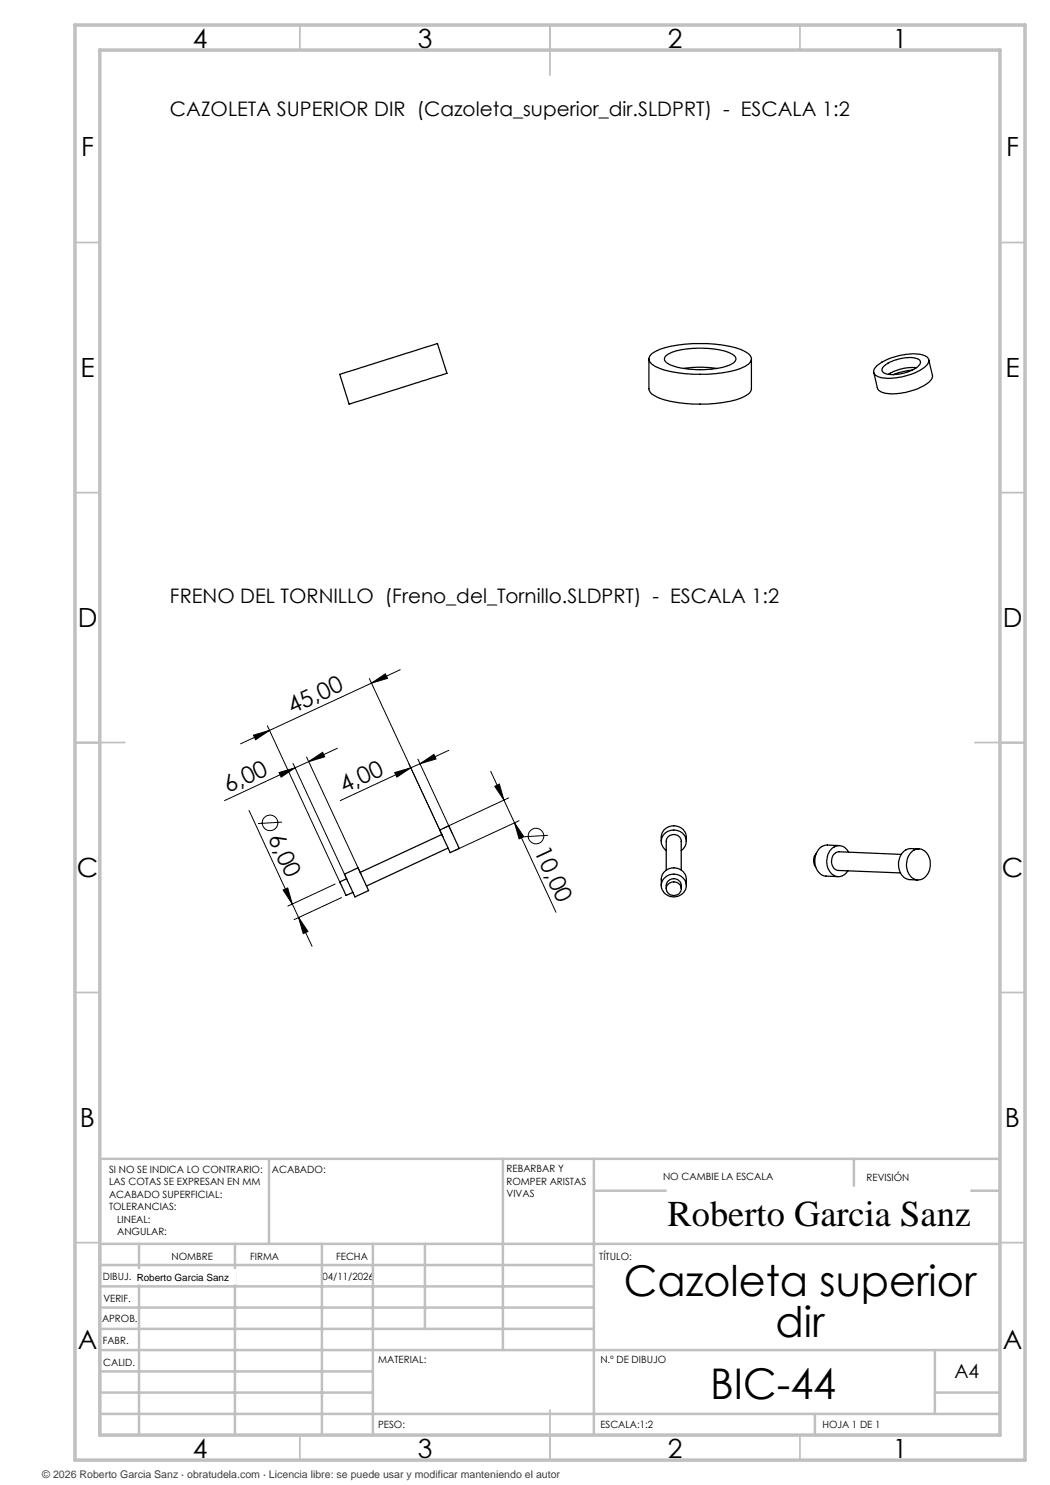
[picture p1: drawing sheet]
<svg xmlns="http://www.w3.org/2000/svg" width="210mm" height="297mm" viewBox="0 0 210 297" stroke-linecap="round" stroke-linejoin="round" font-family="sans-serif">
<g fill="none" stroke="#000" stroke-width=".2">
<path d="M73.9 135.7l14.7 31.7M74.3 136.6l-26.2 12.2M74.3 136.6l2.8-1.8 .4 .9zM80 133.9l-5.7 2.7M50.7 147l3.2-.9-2.8 1.9zM53.5 145.2l14.7 31.6M55.8 154.5l3.2-.9-2.8 1.8zM58.6 152.7l10.9 23.5M59 153.6l-14.1 6.5M61.3 151.4l10.9 23.5M61.7 152.3l2.8-1.8 .4 .9zM61.7 152.3l-2.7 1.3"/>
<path d="M67.5 149.6l-5.8 2.7M79 154.5l3.2-.9-2.8 1.8zM82.2 153.6l-14.1 6.5M83.6 151.8l6.8 14.7M84 152.7l2.8-1.8 .4 .9zM84 152.7l-1.8 .9M89.7 150.1l-5.7 2.6M98.1 154.3l2.7 5.7M99 157.3l.9-.5 .9 3.2zM101.7 159.6l-12.9 6M49.8 162.1l8.7 18.7M56.4 164.4l-4.8 .3"/>
<path d="M56.6 178l.9-.4 1 3.2zM67 176.8l-9.4 4.4M68.3 179.5l-9.5 4.4M100.8 160l10.4 22.5M102.9 164.6l1.9 2.8-1 .4zM103.8 164.1l-12.9 6M109.6 167.1l-4.8 .3M58.5 180.8l1.2 2.7M59.7 183.5l1.9 2.8-1 .4zM59.7 183.5l2.7 5.8"/>
<circle cx="54" cy="164.6" r="1.56"/>
<circle cx="107.2" cy="167.2" r="1.55"/>
</g>
<g fill="none" stroke="#c0c0c0" stroke-width=".35">
<path d="M60 5v5M110 5v10M160 5v5M15 48.5h5M200 48.5h5M15 98.5h5M200 98.5h5M15 148.5h10M195 148.5h10M15 198.5h5M200 198.5h5M15 248.5h5"/>
<path d="M200 248.5h5M60 287v5M110 282v10M160 287v5"/>
</g>
<g fill="none" stroke="#c0c0c0" stroke-width=".5">
<path d="M53.8 231.8v17M100.6 231.8v38.2M118.8 231.8v55.2M118.8 238.2h81.2M170.8 231.8v6.4M200 231.8h-180v55.2M20 248.8h180M20 257.3h98.8M20 253h98.8M27.8 248.8v38.2M47 248.8v38.2M64.4 248.8v38.2"/>
<path d="M74.6 248.8v38.2M85 248.8v17M20 265.8h98.8M20 261.5h98.8M20 278.5h54.6M20 274.3h54.6M20 270h180M187 278.5h13M187 270v12.8M20 282.8h180M163 282.8v4.2"/>
</g>
<path d="M15 5h190v287h-190zM20 10h180v277h-180z" fill="none" stroke="#c0c0c0" stroke-width=".7"/>
<g fill="#000">
<path d="M50.7 147l3.2-.9-2.8 1.9zM74.3 136.6l2.8-1.8 .4 .9z"/>
<path d="M55.8 154.5l3.2-.9-2.8 1.8zM61.7 152.3l2.8-1.8 .4 .9z"/>
<path d="M79 154.5l3.2-.9-2.8 1.8zM84 152.7l2.8-1.8 .4 .9z"/>
<path d="M102.9 164.6l1.9 2.8-1 .4zM99 157.3l.9-.5 .9 3.2z"/>
<path d="M59.7 183.5l1.9 2.8-1 .4zM56.6 178l.9-.4 1 3.2z"/>
</g>
<g fill="none" stroke="#000" stroke-width=".25">
<path d="M67.9 74.9l19.5-6.2 2 6-19.5 6.1h-.1zM129.8 71.8v6.1a4 4 0 0 0 3 2 29.1 29.1 0 0 0 15.4-.3l1.4-.7a1.53 1.53 0 0 0 .7-1.2v-5.9M130.5 70.7a17 17 0 0 1 8.1-2 23 23 0 0 1 10.4 1.6l.4 .3a1.31 1.31 0 0 1 .9 1.2 1.31 1.31 0 0 1-.9 1.2 18.6 18.6 0 0 1-9.4 1.9 18.5 18.5 0 0 1-9.5-2 1.29 1.29 0 0 1 0-2.2zM133 71.3a8.4 8.4 0 0 1 5.3-1.6 15.7 15.7 0 0 1 8.2 1.2 .96 .96 0 0 1 .7 1 .96 .96 0 0 1-.8 .8 17.8 17.8 0 0 1-10.5 .9l-2.1-.8a1.07 1.07 0 0 1-.8-1.5zM136.7 73.7a22.1 22.1 0 0 1 6.6 0M175.4 73.2l.1-.1a11.6 11.6 0 0 1 9.4-2 1.15 1.15 0 0 1 .9 1 1.15 1.15 0 0 1-.7 1.2 12 12 0 0 1-9.5 2 1.16 1.16 0 0 1-.9-1 1.16 1.16 0 0 1 .7-1.1zM176.8 73.2a7.9 7.9 0 0 1 6.8-1.4 .77 .77 0 0 1 .5 .7 .77 .77 0 0 1-.5 .8 8.1 8.1 0 0 1-6.8 1.3 .79 .79 0 0 1 0-1.4zM182.5 74l-2.5 .5-1.4 .4M183.3 73.6a9.1 9.1 0 0 0-5.6 1.3M185.7 71.9l.8 3.1a2.54 2.54 0 0 1-1.9 2.2 11.4 11.4 0 0 1-8.4 1.2l-.5-.4-.2-.4-.7-3.1M68.9 174.8l2.7-1.2 2.1 4.5-2.7 1.3zM69.3 175.8l-1.4 .6 .5 1.1 .8 1.6 1.4-.6"/>
<path d="M87.9 166l1.8-.8 2.2 4.5-1.9 .8zM88.4 166.9l-16.4 7.6M89.6 169.6l-16.3 7.6M132.3 177.1v-1.2a2.51 2.51 0 0 1 2.5-2.3 2.51 2.51 0 0 1 2.5 2.3v1.2M132.3 168.3v-.9a2.52 2.52 0 0 1 2.5-2.2 2.52 2.52 0 0 1 2.5 2.2v.9M132.7 175.8a2.5 2.5 0 0 1 3-.8 2.5 2.5 0 0 1 1.5 2.8 2.52 2.52 0 0 1-2.9 1.5 2.52 2.52 0 0 1-2-2.5zM133.2 177.7v-.6a1.5 1.5 0 0 1 1.5-1.3 1.5 1.5 0 0 1 1.5 1.3v.6M133.2 174v-5.7a1.5 1.5 0 0 1 1.5-1.4 1.5 1.5 0 0 1 1.5 1.4v5.7M133.2 170.1a2.26 2.26 0 0 1-.7-2.9 2.26 2.26 0 0 1 2.7-1.2 2.18 2.18 0 0 1 2 1.7 2.18 2.18 0 0 1-1 2.4M133.6 176.9a1.44 1.44 0 0 1 2.1-.2 1.44 1.44 0 0 1-.1 2.2 1.44 1.44 0 0 1-1.8-.1 1.44 1.44 0 0 1-.2-1.9zM163.3 170.6a2.32 2.32 0 0 0-.1 2.9M167.9 169.1l-2.4-.1a3.1 3.1 0 0 0-2.5 3.9 2.61 2.61 0 0 0 2.2 2.3l2.4 .1"/>
<path d="M169.7 170.5a2.12 2.12 0 0 0-2.1-1.4 2.12 2.12 0 0 0-1.9 1.6 3.2 3.2 0 0 0 1.8 4.6 2.27 2.27 0 0 0 2.1-1.1M180.3 170.9l-12.5-.5a1.93 1.93 0 0 0-1.5 1.8 1.93 1.93 0 0 0 1.4 1.9l12.4 .5M182.2 170.5a2.07 2.07 0 0 1 2.1-.7 2.07 2.07 0 0 1 1.5 1.6 3.4 3.4 0 0 1-1.7 4.5 2.45 2.45 0 0 1-2.8-2.5v-.8a3.2 3.2 0 0 1 .9-2.1zM183.8 169.8l-1.6-.1a3.1 3.1 0 0 0-2.4 4.2 2.38 2.38 0 0 0 2.2 2l1.6 .1"/>
</g>
<g fill="#fff" stroke="#fff" stroke-width=".35">
<path d="M27.3 254h19.7v2.7h-19.7z"/>
<path d="M133.5 237.5h60.4v9.9h-60.4z"/>
</g>
<g font-size="8.5">
<text x="124.7" y="259.3">Cazoleta superior</text>
<text x="155.1" y="267.4">dir</text>
<text x="142" y="279.7">BIC-44</text>
</g>
<text font-size="7.3" x="133.5" y="245.1">Roberto Garcia Sanz</text>
<g font-size="5.3">
<text x="38.5" y="9.5">4</text>
<text x="83.5" y="9.5">3</text>
<text x="133.6" y="9.5">2</text>
<text x="178.6" y="9.5">1</text>
<text x="16.2" y="31.2">F</text>
<text x="201.2" y="31.2">F</text>
<text x="16.1" y="75.5">E</text>
<text x="201.1" y="75.5">E</text>
<text x="15.5" y="125.5">D</text>
<text x="200.5" y="125.5">D</text>
<text x="15.4" y="175.5">C</text>
<text x="200.4" y="175.5">C</text>
<text x="16" y="225.5">B</text>
<text x="201" y="225.5">B</text>
<text x="15.5" y="269.7">A</text>
<text x="200.5" y="269.7">A</text>
<text x="38.5" y="291.5">4</text>
<text x="83.5" y="291.5">3</text>
<text x="133.6" y="291.5">2</text>
<text x="178.6" y="291.5">1</text>
</g>
<g font-size="4.7">
<text x="58.4" y="142.9" transform="rotate(-25 58.4 142.9)">45,00</text>
<text x="45.7" y="158.6" transform="rotate(-25 45.7 158.6)">6,00</text>
<text x="68.8" y="158.6" transform="rotate(-25 68.8 158.6)">4,00</text>
<text x="53.5" y="167.6" transform="rotate(65 53.5 167.6)">6,00</text>
<text x="106.7" y="170.2" transform="rotate(65 106.7 170.2)">10,00</text>
</g>
<g font-size="4">
<text x="34" y="23.1">CAZOLETA SUPERIOR DIR (Cazoleta_superior_dir.SLDPRT) - ESCALA 1:2</text>
<text x="34" y="120.6">FRENO DEL TORNILLO (Freno_del_Tornillo.SLDPRT) - ESCALA 1:2</text>
</g>
<text font-size="3.9" x="190.9" y="275.5">A4</text>
<text font-size="2.1" fill="#404040" x="8.5" y="295.6">© 2026 Roberto Garcia Sanz · obratudela.com · Licencia libre: se puede usar y modificar manteniendo el autor</text>
<g font-size="2">
<text x="21.8" y="234.6">SI NO SE INDICA LO CONTRARIO:</text>
<text x="21.8" y="237.1">LAS COTAS SE EXPRESAN EN MM</text>
<text x="21.8" y="239.6">ACABADO SUPERFICIAL:</text>
<text x="54.4" y="234.6">ACABADO:</text>
<text x="101.3" y="234.5">REBARBAR Y</text>
<text x="101.3" y="237">ROMPER ARISTAS</text>
<text x="101.3" y="239.5">VIVAS</text>
<text x="132.6" y="236">NO CAMBIE LA ESCALA</text>
<text x="173.3" y="236.2">REVISIÓN</text>
<text x="21.8" y="242.1">TOLERANCIAS:</text>
<text x="23.4" y="244.6">LINEAL:</text>
<text x="23.4" y="247.1">ANGULAR:</text>
<text x="34.3" y="252">NOMBRE</text>
<text x="50" y="251.9">FIRMA</text>
<text x="67.2" y="251.9">FECHA</text>
<text x="119.9" y="251.9">TÍTULO:</text>
<text x="20.6" y="256.1">DIBUJ.</text>
<text x="27.3" y="256.1">Roberto Garcia Sanz</text>
<text x="64.5" y="255.9">04/11/2026</text>
<text x="20.7" y="260.3">VERIF.</text>
<text x="20.4" y="264.4">APROB.</text>
<text x="20.5" y="268.8">FABR.</text>
<text x="20.7" y="273.1">CALID.</text>
<text x="75.6" y="272.5">MATERIAL:</text>
<text x="120.1" y="272.5">N.º DE DIBUJO</text>
<text x="75.6" y="285.5">PESO:</text>
<text x="120.1" y="285.6">ESCALA:1:2</text>
<text x="164.5" y="285.6">HOJA 1 DE 1</text>
</g>
</svg>
